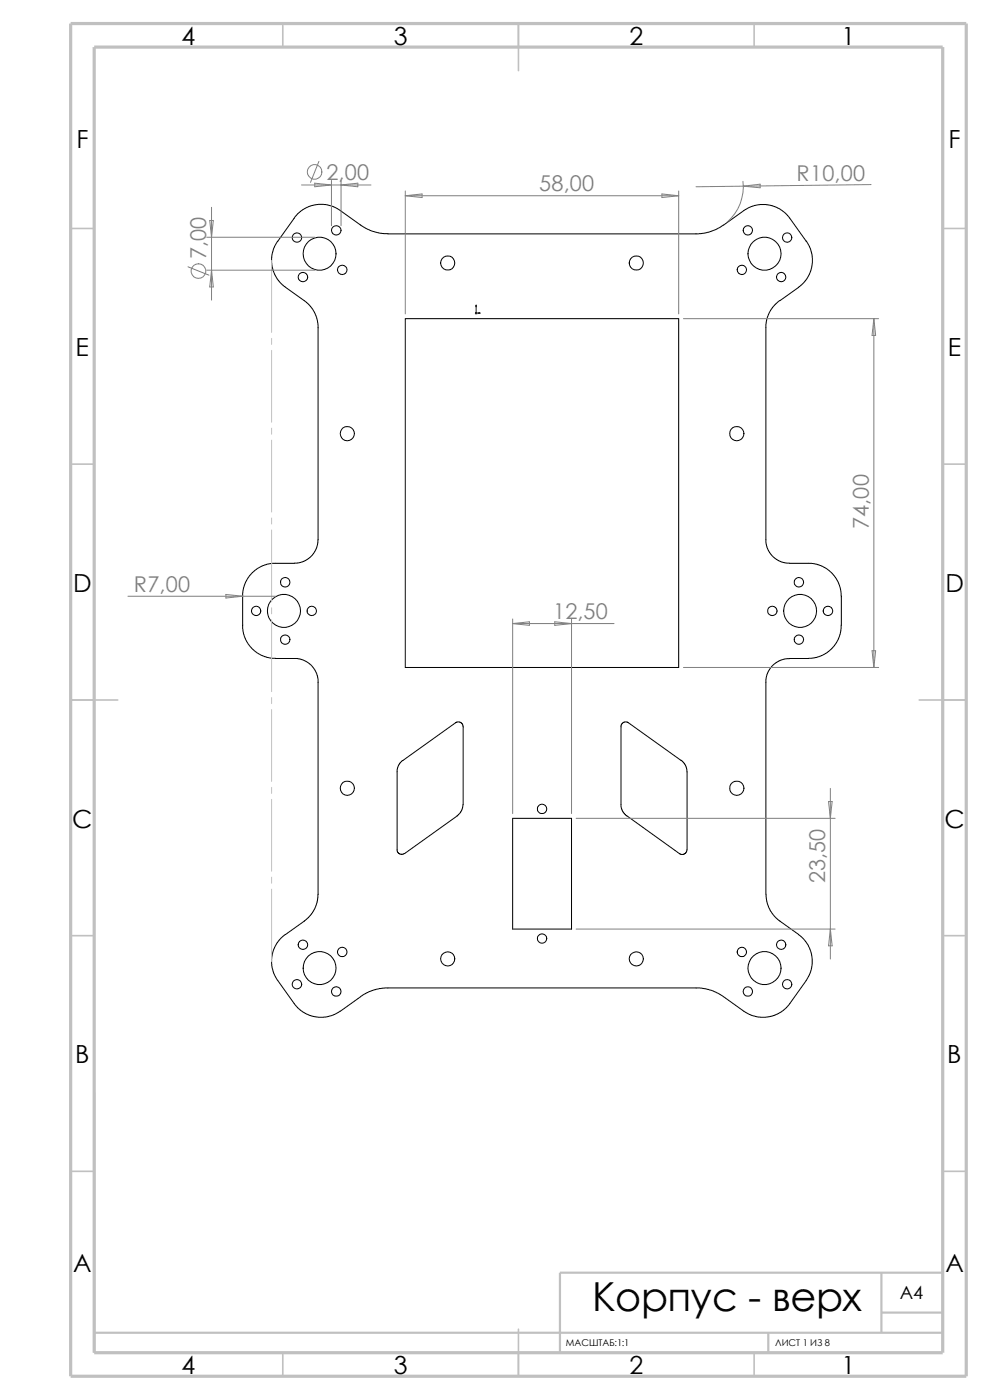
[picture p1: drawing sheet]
<svg xmlns="http://www.w3.org/2000/svg" width="210mm" height="297mm" viewBox="0 0 210 297" stroke-linecap="round" stroke-linejoin="round" font-family="sans-serif">
<g fill="none" stroke="#c0c0c0" stroke-width=".34">
<path d="M60 5v5M110 5v10M160 5v5M15 48.5h5M200 48.5h5M15 98.5h5M200 98.5h5M15 148.5h10M195 148.5h10M15 198.5h5M200 198.5h5M15 248.5h5"/>
<path d="M200 248.5h5M60 287v5M110 282v10M160 287v5"/>
</g>
<path d="M20 231.7v55.3M187 278.5h13M187 270v12.7M200 270h-81.2v17M20 282.7h180M163 282.7v4.3" fill="none" stroke="#c0c0c0" stroke-width=".47"/>
<path d="M15 5h190v287h-190zM20 10h180v277h-180z" fill="none" stroke="#c0c0c0" stroke-width=".68" stroke-linecap="butt"/>
<g fill="none" stroke="#000" stroke-width=".21">
<path d="M171 51.1l.9 1.6 .4 1.5v1.9l-.6 2.1-.5 1-.9 1-4.9 3.6M171 51.2l-4.2-5.8-1.3-1-1-.5-2-.5-1.9 .1-1.6 .5-6.8 4.5-1.9 .8-2.1 .3h-66.8l-2.3-.5-1.5-.7-5.5-3.8-1.8-.9-1.7-.4-1.9 .2-1.6 .5-1.3 .8-1.2 1.2-4 5.6-.6 1.1-.3 1.3-.1 1.8 .4 1.8 1.1 1.9 1.2 1.2 5.2 3.9 1.3 1.9 .6 2.1v46.8l-.3 1-.8 1.4-.8 .6-1.1 .7-1.9 .4h-5.1l-1.6 .5-1.3 .7-1.1 .9-1 1.3-.7 1.7-.2 1.2v7.6l.2 1.2 .5 1.2 .9 1.4 1.4 1.3 2.1 .9 1.9 .3M86 67.6h58v74h-58zM165.4 63.8l-1 .8-.9 1.2-.7 1.6-.3 1.4v46.6l.3 1 .9 1.4 .7 .6 1.1 .7 2 .4h5l1.6 .5 1.3 .7 1.4 1.3 .9 1.3 .6 1.5 .2 1.7-.1 7.2-.6 1.9-1 1.6-1.4 1.3-2 .9-1.9 .3h-4M58.5 139.7h4.6l1.1 .3 .9 .4 1 .8 .7 .9 .6 1.5 .1 46.1-.4 2.3-.6 1.3-.7 .9-1.2 1.2-4.5 3.2-1.3 1.4-.5 1-.6 1.5-.1 .9 .1 1.8 .3 1.2 .8 1.5 3.8 5.2 1.5 1.5 1.9 .9 1.5 .3h1.1l2-.4 1.5-.9M167.5 139.7l-1.6 .3-1.7 .9-1.2 1.5-.5 1.7v46.2l.5 2.1 1.2 1.9 .9 .9 4.3 3M98.2 170.7l-.2 1.1-.8 1.1-11.4 8.2M98.3 170.7v-16.5l-.2-.6-.3-.3-.9-.1-11.6 8.2-.8 .9-.3 1v17.3l.4 .5 .3 .1h.6l.3-.1M108.8 173.6h12.4v23.5h-12.4zM133 173.1l11.2 8 .3 .2 .7-.2 .3-.2 .2-.6M144.5 161.3l.9 1 .4 1.4v16.6M144.5 161.3l-11.3-8.1h-.7l-.6 .3-.2 .4v17.3l.5 1.1 .8 .8"/>
<path d="M169.4 198.2l1.6 1.6 1 2.2 .3 1.3v1.3l-.4 1.8-.9 1.6-4.1 5.7-1.1 .9-1 .6-1.5 .5-2 .1-1.9-.4-1.5-.8-5.5-3.9-1.6-.6-2.3-.5h-66.9l-1.7 .2-2.2 .9-5.5 3.8"/>
<circle cx="63" cy="50.4" r="1"/>
<circle cx="64.3" cy="58.8" r="1"/>
<circle cx="67.8" cy="53.8" r="3.5"/>
<circle cx="71.3" cy="48.9" r="1"/>
<circle cx="72.6" cy="57.2" r="1"/>
<circle cx="95" cy="55.8" r="1.52"/>
<circle cx="135" cy="55.8" r="1.52"/>
<circle cx="157.4" cy="57.3" r=".99"/>
<circle cx="158.6" cy="48.9" r=".99"/>
<circle cx="162.2" cy="53.8" r="3.5"/>
<circle cx="165.7" cy="58.8" r=".99"/>
<circle cx="167" cy="50.4" r=".99"/>
<circle cx="73.7" cy="92" r="1.52"/>
<circle cx="156.3" cy="92" r="1.52"/>
<circle cx="54.3" cy="129.6" r=".99"/>
<circle cx="60.3" cy="129.6" r="3.5"/>
<circle cx="60.5" cy="135.7" r="1"/>
<circle cx="60.5" cy="123.5" r="1"/>
<circle cx="66.1" cy="129.6" r=".99"/>
<circle cx="163.8" cy="129.6" r="1"/>
<circle cx="169.5" cy="123.5" r="1"/>
<circle cx="169.5" cy="135.7" r=".99"/>
<circle cx="169.7" cy="129.6" r="3.5"/>
<circle cx="175.6" cy="129.6" r="1"/>
<circle cx="73.7" cy="167.2" r="1.52"/>
<circle cx="115" cy="171.6" r="1"/>
<circle cx="156.3" cy="167.2" r="1.52"/>
<circle cx="115" cy="199.1" r=".99"/>
<circle cx="63" cy="208.8" r="1"/>
<circle cx="64.2" cy="200.4" r="1"/>
<circle cx="67.8" cy="205.4" r="3.5"/>
<circle cx="71.3" cy="210.3" r="1.01"/>
<circle cx="72.6" cy="202" r="1.01"/>
<circle cx="95" cy="203.4" r="1.49"/>
<circle cx="135" cy="203.4" r="1.49"/>
<circle cx="157.4" cy="202" r="1"/>
<circle cx="158.6" cy="210.3" r="1"/>
<circle cx="162.2" cy="205.4" r="3.5"/>
<circle cx="165.7" cy="200.4" r=".99"/>
<circle cx="167" cy="208.8" r=".99"/>
</g>
<g fill="#00f" stroke="#00f" stroke-width=".21">
<path d="M101.5 66.3l.4 .1-.4 .1z"/>
<path d="M101 64.7l.1 .4h-.2z"/>
</g>
<path d="M100.9 66.4h1M100.9 66.3l.3 .3M101 64.7v1.9M101.1 66.3l-.3 .3" fill="none" stroke="#00f" stroke-width=".21"/>
<g fill="none" stroke="#c0c0c0" stroke-width=".21">
<path d="M57.6 55.2v15.3M57.6 71.8v1.3M57.6 74.3v15.3M57.6 90.8v1.3M57.6 93.4v15.2M57.6 109.9v1.3M57.6 112.4v15.3M57.6 128.9v1.3M57.6 131.5v15.2M57.6 148v1.3M57.6 150.5v15.3M57.6 167v1.3"/>
<path d="M57.6 169.6v15.2M57.6 186.1v1.3M57.6 188.6v15.4"/>
</g>
<g fill="none" stroke="#808080" stroke-width=".21">
<path d="M64 39.2h14.7M66.8 38.9l3.5 .3-3.5 .4zM67.6 34.2l-1.7 4.5M70.3 38.3v9.6M72.3 38.3v9.6M72.3 39.2l3.6-.3v.7zM157.6 38.5a9.8 9.8 0 0 1-3.3 8.6M157.7 39.5l3.5-.4v.7zM184.8 39.2l-37.1 .4M39.9 56.6l4.4 1.8M43.9 50.3h22.9M43.9 57.3h22.9"/>
<path d="M44.5 46.8h.8l-.4 3.5zM44.9 44v19.7M44.9 57.3l.4 3.6h-.8zM86 40.5v26.1M86 41.5h58M86 41.5l3.5-.4v.8zM140.4 41.1l3.6 .4-3.6 .4zM144 40.5v26.1M145 67.6h41.4M185.4 67.6v74M185.4 67.6l.4 3.6h-.8zM27.1 126.5h31.4"/>
<path d="M47.9 126.1l3.6 .4-3.6 .4zM108.8 131.3v41.3M108.8 132.3h21.5M108.8 132.3l3.5-.4v.8zM117.7 131.9l3.5 .4-3.5 .4zM121.2 131.3v41.3M185 138h.8l-.4 3.6zM145 141.6h41.4M122.2 173.6h55M175.8 170.1h.7l-.4 3.5zM176.1 167.3v36.2M122.2 197.1h55"/>
<path d="M176.1 197.1l.4 3.6h-.7z"/>
<circle cx="66.7" cy="36.5" r="1.55"/>
<circle cx="42.1" cy="57.5" r="1.55"/>
</g>
<text font-size="8.5" x="125.6" y="278">Корпус - верх</text>
<g font-size="5.3">
<text x="38.5" y="9.6">4</text>
<text x="83.5" y="9.6">3</text>
<text x="133.5" y="9.6">2</text>
<text x="178.5" y="9.6">1</text>
<text x="16.2" y="31.3">F</text>
<text x="201.2" y="31.3">F</text>
<text x="16" y="75.6">E</text>
<text x="201.1" y="75.6">E</text>
<text x="15.5" y="125.6">D</text>
<text x="200.6" y="125.6">D</text>
<text x="15.3" y="175.6">C</text>
<text x="200.3" y="175.6">C</text>
<text x="16" y="225.6">B</text>
<text x="201" y="225.6">B</text>
<text x="15.5" y="269.8">A</text>
<text x="200.5" y="269.8">A</text>
<text x="38.5" y="291.6">4</text>
<text x="83.5" y="291.6">3</text>
<text x="133.5" y="291.6">2</text>
<text x="178.5" y="291.6">1</text>
</g>
<g font-size="4.6" fill="#808080">
<text x="69.3" y="38.3">2,00</text>
<text x="114.4" y="40.6">58,00</text>
<text x="169" y="38.4">R10,00</text>
<text x="43.7" y="55" transform="rotate(-90 43.7 55)">7,00</text>
<text x="184.3" y="112.3" transform="rotate(-90 184.3 112.3)">74,00</text>
<text x="28.4" y="125.6">R7,00</text>
<text x="117.3" y="131.4">12,50</text>
<text x="175" y="187.4" transform="rotate(-90 175 187.4)">23,50</text>
</g>
<text font-size="3.9" x="190.9" y="275.5">A4</text>
<g font-size="2">
<text x="120.1" y="285.6">МАСШТАБ:1:1</text>
<text x="164.5" y="285.6">ЛИСТ 1 ИЗ 8</text>
</g>
</svg>
